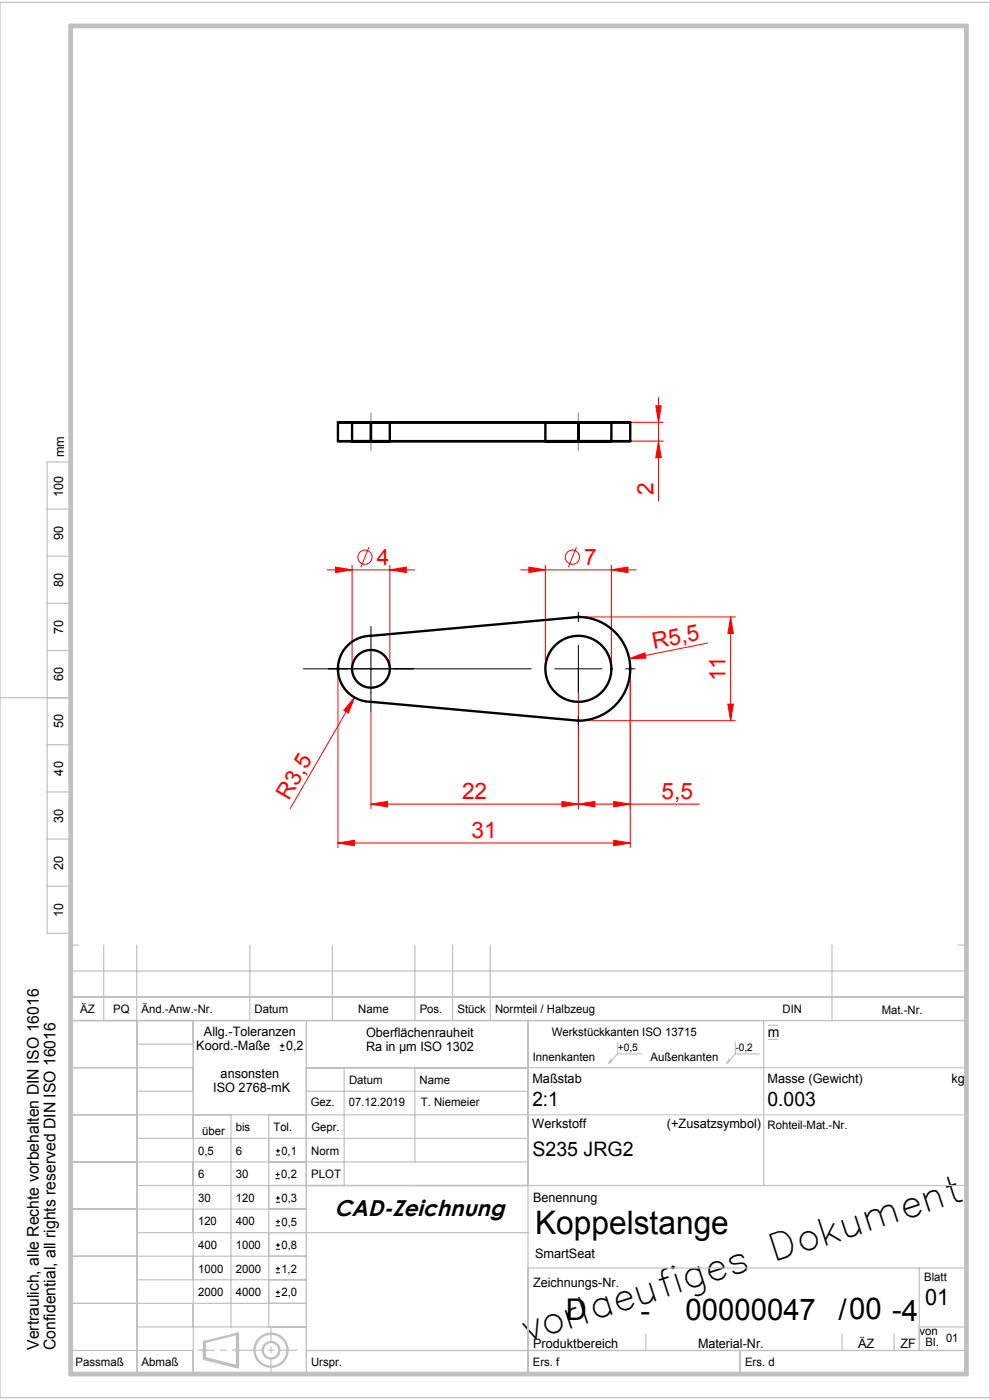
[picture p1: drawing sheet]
<svg xmlns="http://www.w3.org/2000/svg" width="210mm" height="297mm" viewBox="0 0 210 297" stroke-linecap="round" stroke-linejoin="round" font-family="sans-serif">
<g fill="none" stroke="#f00" stroke-width=".21">
<path d="M122.7 93.6h18M122.7 89.6h18M139.1 86.1h1.2l-.6 3.5zM139.7 93.6l.6 3.5h-1.2zM139.7 84.3v22M74.7 119.9v22M78.3 116.1l-1.7 4.2M82.7 119.9v22M115.7 119.9v22M122.3 116.1l-1.7 4.2M129.7 119.9v22M69.4 120.9h18.5"/>
<path d="M71.2 120.3l3.5 .6-3.5 .6zM82.7 120.9l3.5-.6v1.2zM110.4 120.9h24.5M112.2 120.3l3.5 .6-3.5 .6zM122.7 130.9h33.3M129.7 120.9l3.5-.6v1.2zM133.5 139.7l3.3-1.2 .2 1.1zM150.1 136.4l-16.6 3.3M155 130.9v22M155 130.9l.6 3.5h-1.2zM71.7 141.9v37.9M75.2 147.9l-1.3 3.4-1-.6z"/>
<path d="M75.2 147.9l-13.7 23.7M78.7 150.9v20.7M122.7 152.9h33.3M122.7 141.9v29.7M133.7 141.9v37.9M154.4 149.4h1.2l-.6 3.5zM71.7 178.8l3.5-.5v1.1zM71.7 178.8h62M78.7 170.6l3.5-.6v1.2zM119.2 170l3.5 .6-3.5 .6zM122.7 170.6l3.5-.6v1.2zM130.2 178.3l3.5 .5-3.5 .6z"/>
<path d="M130.2 170l3.5 .6-3.5 .6zM148.4 170.6h-69.7"/>
<circle cx="77.4" cy="118.2" r="1.5"/>
<circle cx="121.4" cy="118.2" r="1.5"/>
</g>
<g fill="none" stroke="#000" stroke-width=".21">
<path d="M78.7 132.9v18M122.7 129.9v2M122.7 136.9v10M64.4 141.9h48.3M117.7 141.9h10M122.7 151.9v2M132.7 141.9h2M59.4 222.8h.9M59.4 221.8h.9M59.8 221.4v.9M58.5 250h.8M58.5 249.2h.8"/>
<path d="M58.5 259.2h.9M58.5 255.1h.9M58.5 254.2h.9M58.5 245h.9M58.5 244.1h.9M58.9 248.7v.9M58.9 253.7v.9M58.9 258.7v.9M58.9 243.7v.9M58.5 265h.9M58.5 264.1h.9M58.5 260h.9"/>
<path d="M58.5 275h.9M58.5 274.2h.9M58.5 270h.9M58.5 269.1h.9M58.9 263.7v.9M58.9 273.7v.9M58.9 268.7v.9"/>
</g>
<path d="M112 236.5h93M162 226.5h43M42.9 286.4h1M43 286.1l.7 .7M43.4 285.9v1M43.7 286.1l-.7 .7M49.9 286.4h1M50 286.1l.7 .7M50.4 285.9v1M50.7 286.1l-.7 .7" fill="none" stroke="#c0c0c0" stroke-width=".21"/>
<g fill="none" stroke="#c0c0c0" stroke-width=".25">
<path d="M0 .5h210v296h-210zM10 98h5v100h-5zM10 108h5M10 118h5M10 128h5M10 138h5M122.2 130.9h1M122.3 130.5l.7 .7M122.7 130.4v1M123 130.5l-.7 .7M0 148h15M10 158h5"/>
<path d="M71.2 141.9h1M71.3 141.5l.7 .7M71.7 141.4v1M72 141.5l-.7 .7M122.2 152.9h1M122.3 152.5l.7 .7M122.7 152.4v1M123 152.5l-.7 .7M133.2 141.9h1M133.3 141.5l.7 .7M133.7 141.4v1M134 141.5l-.7 .7"/>
<path d="M10 168h5M10 178h5M10 188h5M15 198.5v93h190v-85.5h-190M15 216.5h190M15 211.5h190M15 200.5h1.7M22 200.5v16M29 200.5v91M41 216.5v75M53 200.5v16M65 216.5v75"/>
<path d="M70.5 200.5v16M88 200.5v16M96 200.5v16M104 200.5v16M112 216.5v75M162 216.5v35M163 217.5h2M176.5 200.5v16M203.3 200.5h1.7M15 226.5h26M15 236.5h97M29 221.5h12"/>
<path d="M29 231.5h12M49 236.5v45M57 236.5v45M65 226.5h97M65 231.5h47M73 226.5v25M88 226.5v20M129.6 224.9l.2 .2-.6 .4zM131 221.1v2.5M131 223.6h5.1M131 223.6l-1.8 1.9M154.6 224.9l.2 .2-.6 .4z"/>
<path d="M156 223.6h5.1M156 221.1v2.5M156 223.6l-1.8 1.9M163 220.5h2M15 246.5h97M15 256.5h50M29 251.5h176M29 241.5h83M15 266.5h50M15 276.5h50M29 261.5h83M29 271.5h36"/>
<path d="M112 269h93M195 269v17.5M15 286.5h26M29 281.5h36M65 286.5h140M137 283v3.5M157 286.5v5M178.6 283v3.5M189.7 283v3.5M195 281.5h10"/>
</g>
<g fill="none" stroke="#c0c0c0" stroke-width=".5">
<path d="M50.4 282.9l-7 1.8"/>
<circle cx="57.5" cy="286.4" r="3.5"/>
<circle cx="57.5" cy="286.4" r="1.75"/>
</g>
<path d="M78.7 87.6v8M122.7 87.6v8" fill="none" stroke="#808080" stroke-width=".21" stroke-dasharray="15.2 1.3 1.3 1.3" stroke-dashoffset="13.1"/>
<path d="M57.5 291v-9.2" fill="none" stroke="#c0c0c0" stroke-width=".25" stroke-dasharray="6.3 1.3 1.3 1.3" stroke-dashoffset="3.7"/>
<path d="M42 286.4h21" fill="none" stroke="#c0c0c0" stroke-width=".25" stroke-dasharray="6.3 1.3 1.3 1.3" stroke-dashoffset="2.8"/>
<path d="M50.4 282.9v7l-7-1.7v-3.5" fill="none" stroke="#c0c0c0" stroke-width=".7"/>
<path d="M15 5.5h190v286h-190z" fill="none" stroke="#c0c0c0" stroke-width="1"/>
<g fill="#f00">
<path d="M133.5 139.7l3.3-1.2 .2 1.1z"/>
<path d="M75.2 147.9l-1.3 3.4-1-.6z"/>
<path d="M130.2 170l3.5 .6-3.5 .6zM122.7 170.6l3.5-.6v1.2z"/>
<path d="M71.7 178.8l3.5-.5v1.1zM130.2 178.3l3.5 .5-3.5 .6z"/>
<path d="M155 130.9l.6 3.5h-1.2zM154.4 149.4h1.2l-.6 3.5z"/>
<path d="M78.7 170.6l3.5-.6v1.2zM119.2 170l3.5 .6-3.5 .6zM71.2 120.3l3.5 .6-3.5 .6zM82.7 120.9l3.5-.6v1.2zM112.2 120.3l3.5 .6-3.5 .6zM129.7 120.9l3.5-.6v1.2z"/>
<path d="M139.7 93.6l.6 3.5h-1.2zM139.1 86.1h1.2l-.6 3.5z"/>
</g>
<g fill="none" stroke="#000" stroke-width=".5">
<path d="M71.7 89.6v4M71.7 89.6h7zM71.7 93.6h7zM74.7 89.6h8zM74.7 93.6h8zM74.7 89.6v4M78.7 89.6h44M78.7 93.6h44M78.7 89.6v4M82.7 89.6v4M115.7 89.6v4M115.7 89.6h14z"/>
<path d="M115.7 93.6h14zM122.7 89.6h11zM122.7 93.6h11zM122.7 89.6v4M129.7 89.6v4M133.7 89.6v4M73.7 137a7 7 0 0 1 5-2.1l44-4a11 11 0 0 1 11 11 11 11 0 0 1-11 11l-44-4a7 7 0 0 1-6.5-4.3 7 7 0 0 1 1.5-7.6z"/>
<circle cx="78.7" cy="141.9" r="4"/>
<circle cx="122.7" cy="141.9" r="7"/>
</g>
<text font-size="7.8" x="112.2" y="284.6" transform="rotate(-18 112.2 284.6)">vorlaeufiges Dokument</text>
<text font-size="6.9" x="113.5" y="261.7">Koppelstange</text>
<g font-size="6.3">
<text x="120" y="279.9">D</text>
<text x="135.8" y="280.2">-</text>
<text x="145.4" y="280">00000047</text>
<text x="177.8" y="280">/00 -4</text>
</g>
<g font-size="4.8" fill="#f00">
<text x="138.6" y="104.9" transform="rotate(-90 138.6 104.9)">2</text>
<text x="79.9" y="119.8">4</text>
<text x="123.9" y="119.8">7</text>
<text x="138.7" y="137.6" transform="rotate(-11 138.7 137.6)">R5,5</text>
<text x="153.9" y="144.6" transform="rotate(-90 153.9 144.6)">11</text>
<text x="61.3" y="169.9" transform="rotate(-60 61.3 169.9)">R3,5</text>
<text x="98" y="169.5">22</text>
<text x="140.3" y="169.5">5,5</text>
<text x="100" y="177.8">31</text>
</g>
<g font-size="4.8">
<text x="70.9" y="257.9">CAD-Zeichnung</text>
<text x="196.2" y="276.8">01</text>
</g>
<g font-size="4.2">
<text x="112.9" y="234.7">2:1</text>
<text x="162.8" y="234.6">0.003</text>
<text x="112.9" y="245.1">S235 JRG2</text>
</g>
<g font-size="3.4">
<text x="8.3" y="286.4" transform="rotate(-90 8.3 286.4)">Vertraulich, alle Rechte vorbehalten DIN ISO 16016</text>
<text x="11.8" y="286.4" transform="rotate(-90 11.8 286.4)">Confidential, all rights reserved DIN ISO 16016</text>
</g>
<text font-size="3" x="162.9" y="220">m</text>
<g font-size="2.7">
<text x="13.6" y="97" transform="rotate(-90 13.6 97)">mm</text>
<text x="13.4" y="105.5" transform="rotate(-90 13.4 105.5)">100</text>
<text x="13.4" y="114.5" transform="rotate(-90 13.4 114.5)">90</text>
<text x="13.4" y="124.5" transform="rotate(-90 13.4 124.5)">80</text>
<text x="13.4" y="134.5" transform="rotate(-90 13.4 134.5)">70</text>
<text x="13.4" y="144.5" transform="rotate(-90 13.4 144.5)">60</text>
<text x="13.4" y="154.5" transform="rotate(-90 13.4 154.5)">50</text>
<text x="13.4" y="164.5" transform="rotate(-90 13.4 164.5)">40</text>
<text x="13.4" y="174.5" transform="rotate(-90 13.4 174.5)">30</text>
<text x="13.4" y="184.5" transform="rotate(-90 13.4 184.5)">20</text>
<text x="13.4" y="194.5" transform="rotate(-90 13.4 194.5)">10</text>
<text x="43.3" y="219.8">Allg.-Toleranzen</text>
<text x="77.7" y="219.9">Oberflächenrauheit</text>
<text x="41.6" y="222.8">Koord.-Maße</text>
<text x="60.7" y="222.8">0,2</text>
<text x="77.6" y="222.9">Ra in µm ISO 1302</text>
<text x="45.2" y="231.8">ISO 2768-mK</text>
<text x="46.8" y="228.8">ansonsten</text>
<text x="112.9" y="229.8">Maßstab</text>
<text x="162.8" y="229.8">Masse (Gewicht)</text>
<text x="201.8" y="229.7">kg</text>
<text x="112.9" y="239.4">Werkstoff</text>
<text x="141.5" y="239.4">(+Zusatzsymbol)</text>
<text x="113.1" y="255">Benennung</text>
<text x="113.5" y="266.8">SmartSeat</text>
<text x="113.1" y="272.9">Zeichnungs-Nr.</text>
<text x="113.1" y="286">Produktbereich</text>
<text x="148.1" y="285.9">Material-Nr.</text>
<text x="182" y="285.9">ÄZ</text>
<text x="191" y="285.9">ZF</text>
</g>
<g font-size="2.5">
<text x="17" y="215">ÄZ</text>
<text x="24" y="215">PQ</text>
<text x="30" y="215">Änd.-Anw.-Nr.</text>
<text x="54" y="215">Datum</text>
<text x="76" y="215">Name</text>
<text x="89" y="215">Pos.</text>
<text x="97" y="215">Stück</text>
<text x="105" y="215">Normteil / Halbzeug</text>
<text x="166" y="215">DIN</text>
<text x="187" y="215">Mat.-Nr.</text>
<text x="117" y="219.8">Werkstückkanten ISO 13715</text>
<text x="113" y="225">Innenkanten</text>
<text x="138" y="225">Außenkanten</text>
<text x="74" y="230">Datum</text>
<text x="89" y="230">Name</text>
<text x="50" y="240">bis</text>
<text x="58" y="240">Tol.</text>
<text x="65.9" y="234.7">Gez.</text>
<text x="66" y="240">Gepr.</text>
<text x="74" y="234.7">07.12.2019</text>
<text x="89.3" y="234.7">T. Niemeier</text>
<text x="162.8" y="239.4">Rohteil-Mat.-Nr.</text>
<text x="42" y="245">0,5</text>
<text x="42.9" y="240.8">über</text>
<text x="50.1" y="245">6</text>
<text x="59.7" y="245">0,1</text>
<text x="66" y="245">Norm</text>
<text x="42" y="250">6</text>
<text x="50" y="250">30</text>
<text x="59.7" y="250">0,2</text>
<text x="66" y="250">PLOT</text>
<text x="42" y="255">30</text>
<text x="50" y="255">120</text>
<text x="59.7" y="255">0,3</text>
<text x="42" y="260">120</text>
<text x="50" y="260">400</text>
<text x="59.7" y="260">0,5</text>
<text x="42.1" y="270">1000</text>
<text x="42.1" y="265">400</text>
<text x="50" y="270">2000</text>
<text x="50" y="265">1000</text>
<text x="59.7" y="265">0,8</text>
<text x="59.7" y="270">1,2</text>
<text x="42" y="275">2000</text>
<text x="50" y="275">4000</text>
<text x="59.7" y="275">2,0</text>
<text x="196" y="271.8">Blatt</text>
<text x="195" y="283.3">von</text>
<text x="196.3" y="285.6">Bl.</text>
<text x="200.7" y="284.7">01</text>
<text x="16" y="289.8">Passmaß</text>
<text x="30" y="289.8">Abmaß</text>
<text x="66" y="289.8">Urspr.</text>
<text x="113" y="289.8">Ers. f</text>
<text x="158" y="289.8">Ers. d</text>
</g>
<g font-size="2.2">
<text x="131" y="222.9">+0,5</text>
<text x="156" y="222.9">-0,2</text>
</g>
</svg>
